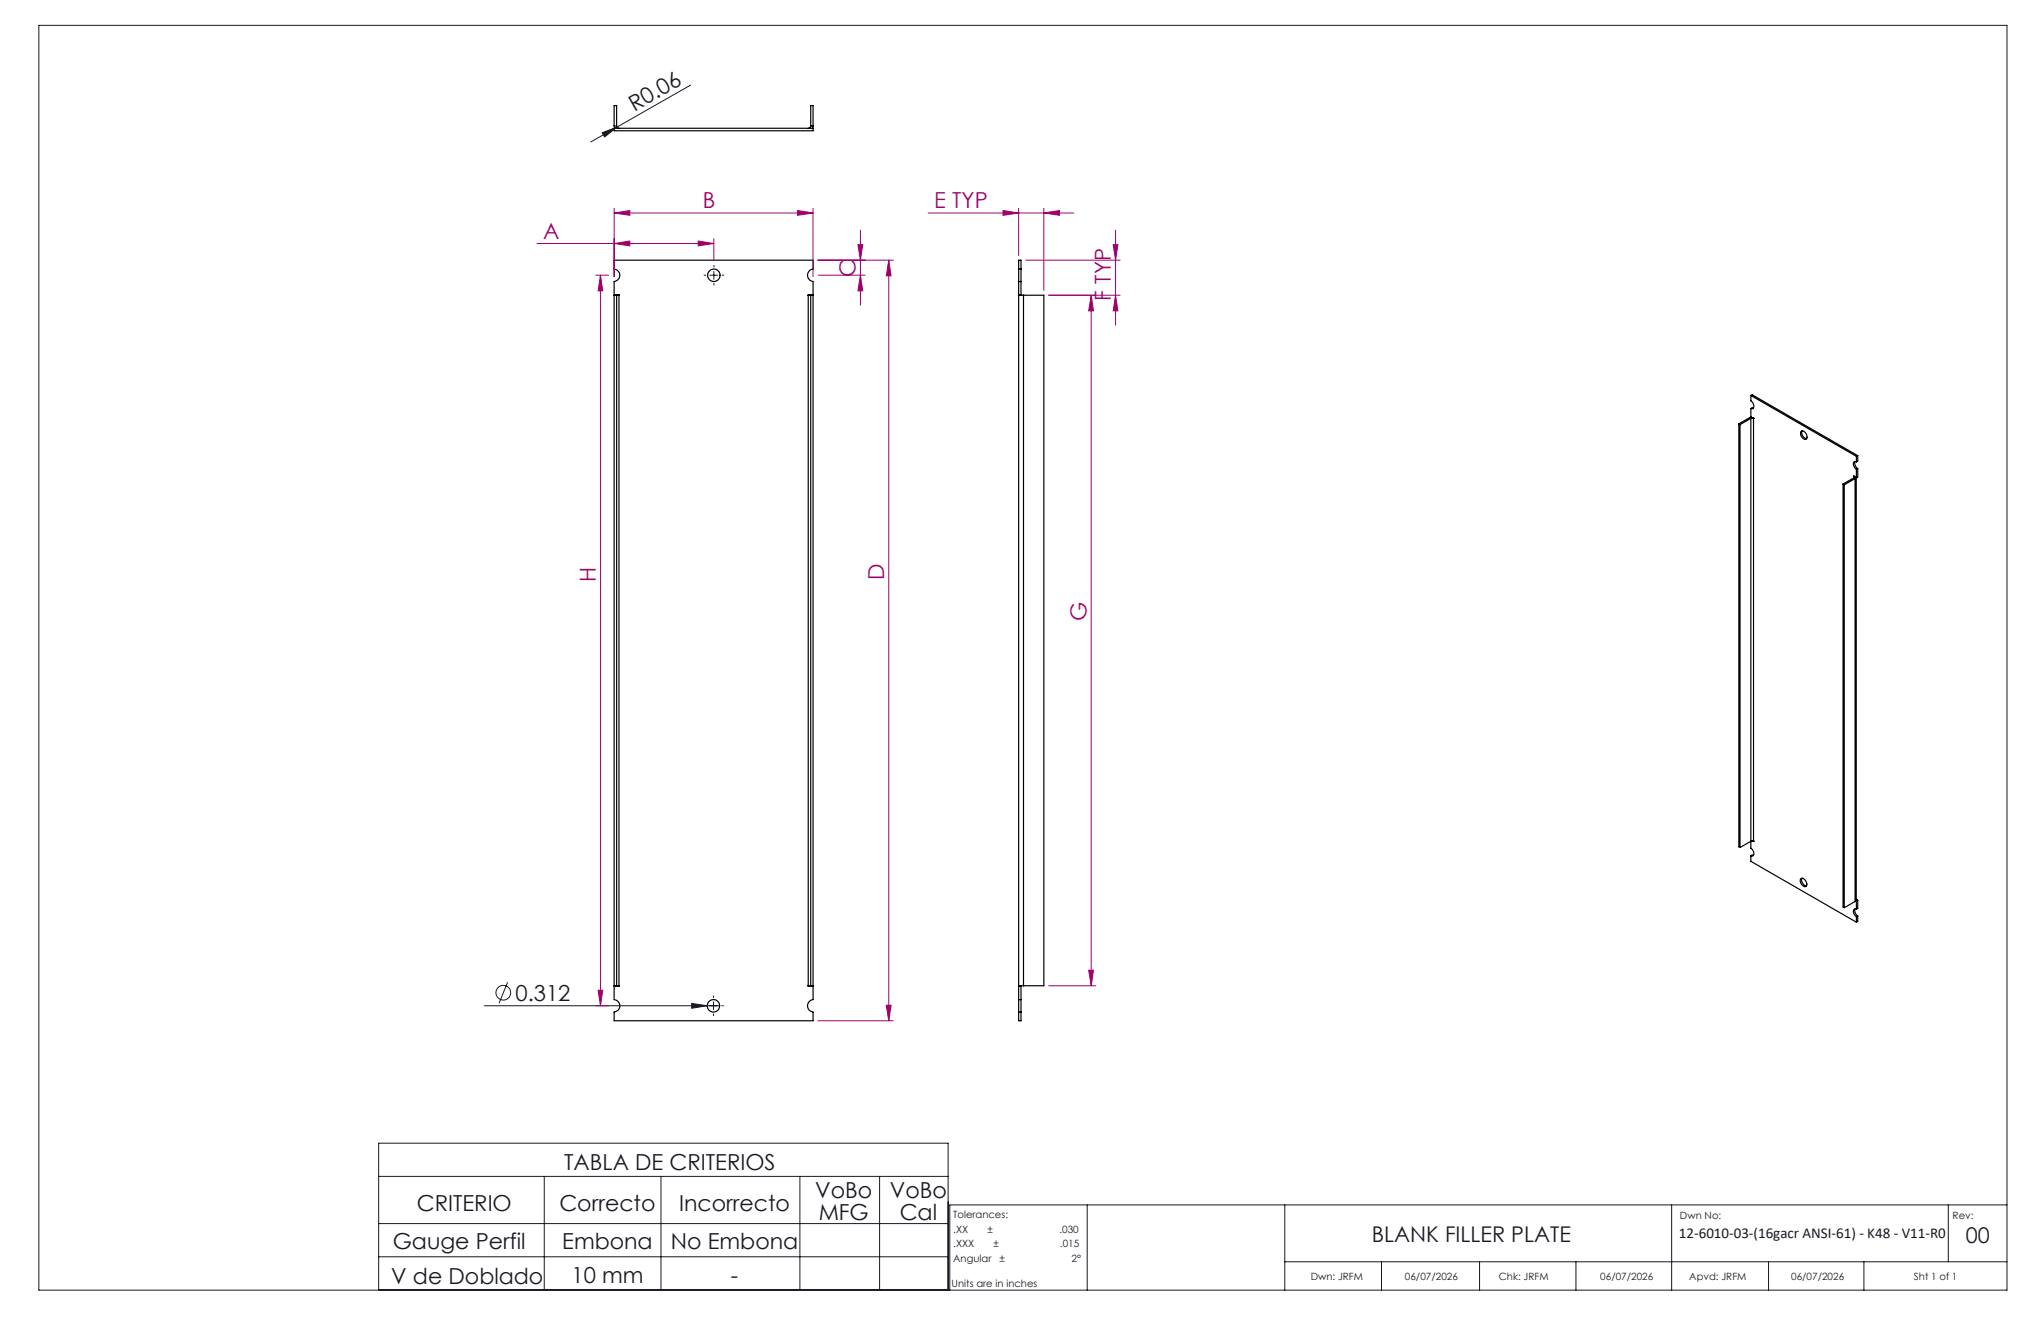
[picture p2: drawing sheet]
<svg xmlns="http://www.w3.org/2000/svg" width="432mm" height="279mm" viewBox="0 0 432 279" stroke-linecap="round" stroke-linejoin="round" font-family="sans-serif">
<g fill="none" stroke="#191924" stroke-width=".21">
<path d="M8.2 5.4h416.4v267.5h-416.4zM146.1 18l-21.1 12M127.4 28.1l3.1-1.2-2.6 2.1zM150.2 58.2h1.7M151 57.4v1.7M102.5 212.7h49.8M107.4 207.8l-1.8 4.4M146.3 212.2l3.3 .5-3.3 .6zM151 211.9v1.7M80.1 241.8h120.5v31h-120.5zM80.1 248.8h120.5M80.1 258.8h120.5"/>
<path d="M115.1 248.8v24M139.8 248.8v24M169.2 248.8v24M186.1 248.8v24M230 254.8v18.1M271.8 254.8v18.1M353.7 254.8v18.1M412.2 254.8v12.1M424.6 254.8h-223.7v18.1M80.1 265.8h120.5M271.8 266.9h152.8M292.3 266.9v6"/>
<path d="M313 266.9v6M333.4 266.9v6M374.2 266.9v6M394.3 266.9v6"/>
<circle cx="106.5" cy="210" r="1.55"/>
</g>
<g fill="none" stroke="#000" stroke-width=".25">
<path d="M129.9 26.6l.2 .5M129.9 26.6v-4.3h.6v4.3M129.9 27.1h42.1v.6h-42.1zM129.9 26.6h.6M130.5 26.6l.2 .5h.3M171.5 26.6a.49 .49 0 0 1-.5 .5M171.5 26.6v-4.3h.5v4.3M171.5 26.6h.5M172 26.6l-.1 .5M215.5 56.9v2.6M215.5 56.9v-1.9h.5v1.9M215.5 59.5v151.9"/>
<path d="M215.5 56.9h.5M215.5 59.5h.5M216 56.9v2.6M216 59.5v2.9M129.9 62.4h.6M129.9 62.4h1.1M130.5 62.4h.5M130.5 62.4v146.1M131 62.4v146.1M171 62.4h.5M171 62.4v146.1M171.5 62.4h.5"/>
<path d="M171.5 62.4v146.1M172 62.4h-1M215.5 62.4h1M215.5 62.4h.5M216.5 62.4h4.3v146.1h-4.3M216.5 62.4v146.1M367.9 89.6l.2 .2M367.9 89.6v89.5l.2 .1M368.1 89.8v89.4M370.2 88.3l-2.3 1.3M370.2 88.3l.2 .2M370.4 88.5v90.9a.94 .94 0 0 1 .7 .8 .94 .94 0 0 1-.4 .9l-.3-.1"/>
<path d="M370.4 83.6v1.2l.6 .7a.64 .64 0 0 1-.3 1l-.3-.1M370.4 88.5h.6M370.4 86.4v1.8l.6 .3M370.4 83.6l22.3 12.9M370.4 83.6l.3-.1 22.3 12.9M370.4 88.5l-2.3 1.3M370.6 88.2l-.4 .1M371 86.3l-.6 .1M371 88.5h.1M371 88.5v89.5l-.2-.1M381 91.3a.66 .66 0 0 1 1.1 .4l.2 .5a.55 .55 0 0 1-.3 .8 .55 .55 0 0 1-.8-.5l-.2-.5zM381.3 91.1a1.24 1.24 0 0 0 .9 1.7"/>
<path d="M392.5 97.6v.8l.5 .7M392.7 97.7a.4 .4 0 0 0-.6 .3l.1 .5 .5 .8M392.7 96.5v1.2M392.7 99.3v1.7M393 96.4l-.3 .1M393 96.4v1.1l-.3 .2M393 99.1v1.8l-.3 .1M393 99.1l-.3 .2M389.9 102.4l.3 .2M389.9 102.4v89.4l.3 .2M390.2 102.6v89.4M392.2 100.8l.5 .2"/>
<path d="M392.2 100.8h.1M392.2 100.8l.1 .1-.1 .2M392.2 100.8v.3M392.2 101.1l-2.3 1.3M392.2 101.1l.3 .1M392.2 100.7v.1M392.5 101.2l-2.3 1.4M392.5 101.2v89.5M392.7 101l-.2 .2M392.7 101v89.4l-.2 .3M371 177.9h.1M371 177.9h-.4l-2.5 1.3"/>
<path d="M370.4 181v1.2l22.3 12.9M371 180.9l-.6 .1M381 185.8a1.1 1.1 0 0 1 1.1 .6 1.1 1.1 0 0 1-.1 1.1 1.19 1.19 0 0 1-1-1.7zM381.2 185.7a1.34 1.34 0 0 0 1 1.7M392.5 192.2v.8l.5 .7M392.5 190.7l-2.3 1.3M392.7 190.5h.1M392.7 190.2l.3 .2M392.7 192.3a.52 .52 0 0 0-.6 .2 .52 .52 0 0 0 .1 .6l.5 .8M392.7 190.5v1.8M392.7 193.9v1.2M393 190.4v1.7l-.3 .2"/>
<path d="M393 193.7v1.2l-.3 .2M393 190.4l-.3 .1M393 193.7l-.3 .2M130.5 208.5h.5M130.5 208.5h-.6v-149a1.33 1.33 0 0 0 1.2-1.3 1.33 1.33 0 0 0-1.2-1.3v-1.9h42.1v1.9a1.33 1.33 0 0 0-1.2 1.3 1.33 1.33 0 0 0 1.2 1.3v149h-.5M131 208.5l-1.1 .1v2.8a1.33 1.33 0 0 1 1.2 1.3 1.33 1.33 0 0 1-1.2 1.4v1.8h42.1v-1.8a1.33 1.33 0 0 1-1.2-1.4 1.33 1.33 0 0 1 1.2-1.3v-2.8l-1-.1M171 208.5h.5M215.5 208.5h1M215.5 211.4v2.7M215.5 208.6h.5M215.5 214.1v1.8h.5v-1.8M215.5 214.1h.5"/>
<path d="M215.5 211.4h.5M216 211.4v2.7M216 208.5v2.9"/>
<circle cx="151" cy="58.2" r="1.32"/>
<circle cx="150.9" cy="212.7" r="1.32"/>
</g>
<g fill="none" stroke="#a0006e" stroke-width=".21">
<path d="M113.6 51.5h37.4M126 58.2h2.8M127 58.2l.5 3.3h-1zM127 58.2v154.5M129.9 45l3.3-.5v1zM129.9 51.5l3.3-.5v1zM129.9 45h42.1M129.9 44.1v14.4M147.7 51l3.3 .5-3.3 .5zM151 50.5v4.6M168.7 44.5l3.3 .5-3.3 .5zM172 44.1v14.4"/>
<path d="M173 55h16M173.1 58.2h9.9M181.5 51.8h1l-.5 3.2zM182 58.2l.5 3.3h-1zM182 48.7v15.9M188 55l.5 3.3h-1zM188 55v160.9M196.4 45h30.8M212.2 44.5l3.3 .5-3.3 .5zM215.5 44.1v9.9M217 55h20M220.8 45l3.4-.5v1z"/>
<path d="M220.8 44.1v17.4M235.5 51.8h1l-.5 3.2zM236 48.7v20.1M221.9 62.4h15.1M230.9 62.4l.5 3.4h-1.1zM230.9 62.4v146.1M236 62.4l.5 3.4h-1zM126 212.7h2.8M126.5 209.4h1l-.5 3.3zM173 215.9h16M187.5 212.6h1l-.5 3.3zM221.9 208.5h9.9"/>
<path d="M230.3 205.2h1.1l-.5 3.3z"/>
</g>
<path d="M149.4 58.2h-.5M151 56.5v-.5M151 59.9v.5M152.7 58.2h.5M149.3 212.7h-.5M151 211.1v-.5M151 214.4v.5M152.6 212.7h.5" fill="none" stroke="#191924" stroke-width=".21" stroke-dasharray="15.2 1.3 1.3 1.3" stroke-linecap="butt"/>
<g fill="#191924">
<path d="M146.3 212.2l3.3 .5-3.3 .6z"/>
<path d="M127.4 28.1l3.1-1.2-2.6 2.1z"/>
</g>
<g fill="#a0006e">
<path d="M220.8 45l3.4-.5v1zM212.2 44.5l3.3 .5-3.3 .5z"/>
<path d="M129.9 45l3.3-.5v1zM168.7 44.5l3.3 .5-3.3 .5zM129.9 51.5l3.3-.5v1zM147.7 51l3.3 .5-3.3 .5z"/>
<path d="M236 62.4l.5 3.4h-1zM235.5 51.8h1l-.5 3.2z"/>
<path d="M230.3 205.2h1.1l-.5 3.3zM230.9 62.4l.5 3.4h-1.1z"/>
<path d="M181.5 51.8h1l-.5 3.2zM182 58.2l.5 3.3h-1zM188 55l.5 3.3h-1zM187.5 212.6h1l-.5 3.3zM127 58.2l.5 3.3h-1zM126.5 209.4h1l-.5 3.3z"/>
</g>
<g font-size="4.7" fill="#191924">
<text x="134.2" y="23.7" transform="rotate(-30 134.2 23.7)">R0.06</text>
<text x="109.1" y="211.7">0.312</text>
<text x="119.4" y="247.4">TABLA DE CRITERIOS</text>
<text x="88.2" y="256.1">CRITERIO</text>
<text x="118.3" y="256.1">Correcto</text>
<text x="143.7" y="256.1">Incorrecto</text>
<text x="172.5" y="253.4">VoBo</text>
<text x="173.2" y="257.9">MFG</text>
<text x="188.3" y="253.4">VoBo</text>
<text x="190.3" y="257.9">Cal</text>
<text x="83.1" y="264.1">Gauge Perfil</text>
<text x="118.9" y="264.1">Embona</text>
<text x="141.9" y="264.1">No Embona</text>
<text x="82.8" y="271.6">V de Doblado</text>
<text x="120.9" y="271.5">10 mm</text>
<text x="154.6" y="271.5">-</text>
</g>
<g font-size="4.7" fill="#a0006e">
<text x="148.7" y="44">B</text>
<text x="197.7" y="44">E TYP</text>
<text x="114.9" y="50.5">A</text>
<text x="181" y="58.6" transform="rotate(-90 181 58.6)">C</text>
<text x="235" y="63.6" transform="rotate(-90 235 63.6)">F TYP</text>
<text x="126" y="123.2" transform="rotate(-90 126 123.2)">H</text>
<text x="187" y="122.7" transform="rotate(-90 187 122.7)">D</text>
<text x="229.9" y="131.4" transform="rotate(-90 229.9 131.4)">G</text>
</g>
<g font-size="4.6" fill="#191924">
<text x="290.2" y="262.7">BLANK FILLER PLATE</text>
<text x="415.9" y="263">00</text>
</g>
<text font-size="3.2" fill="#191924" x="355.2" y="261.8">12-6010-03-(16gacr ANSI-61) - K48 - V11-R0</text>
<g font-size="2.1" fill="#191924">
<text x="201.7" y="257.6">Tolerances:</text>
<text x="355.4" y="257.8">Dwn No:</text>
<text x="413.1" y="257.8">Rev:</text>
<text x="201.7" y="260.7">.XX</text>
<text x="201.7" y="263.9">.XXX</text>
<text x="208.9" y="260.7">±</text>
<text x="210.2" y="263.9">±</text>
<text x="224.1" y="260.7">.030</text>
<text x="224.3" y="263.9">.015</text>
<text x="201.7" y="267">Angular</text>
<text x="211.5" y="267">±</text>
<text x="226.7" y="267">2°</text>
<text x="201.3" y="272.3">Units are in inches</text>
<text x="277.3" y="270.7">Dwn: JRFM</text>
<text x="297.2" y="270.7">06/07/2026</text>
<text x="317.1" y="270.7">Chk: JRFM</text>
<text x="338.6" y="270.7">06/07/2026</text>
<text x="357.4" y="270.7">Apvd: JRFM</text>
<text x="378.9" y="270.7">06/07/2026</text>
<text x="404.9" y="270.7">Sht 1 of 1</text>
</g>
</svg>
